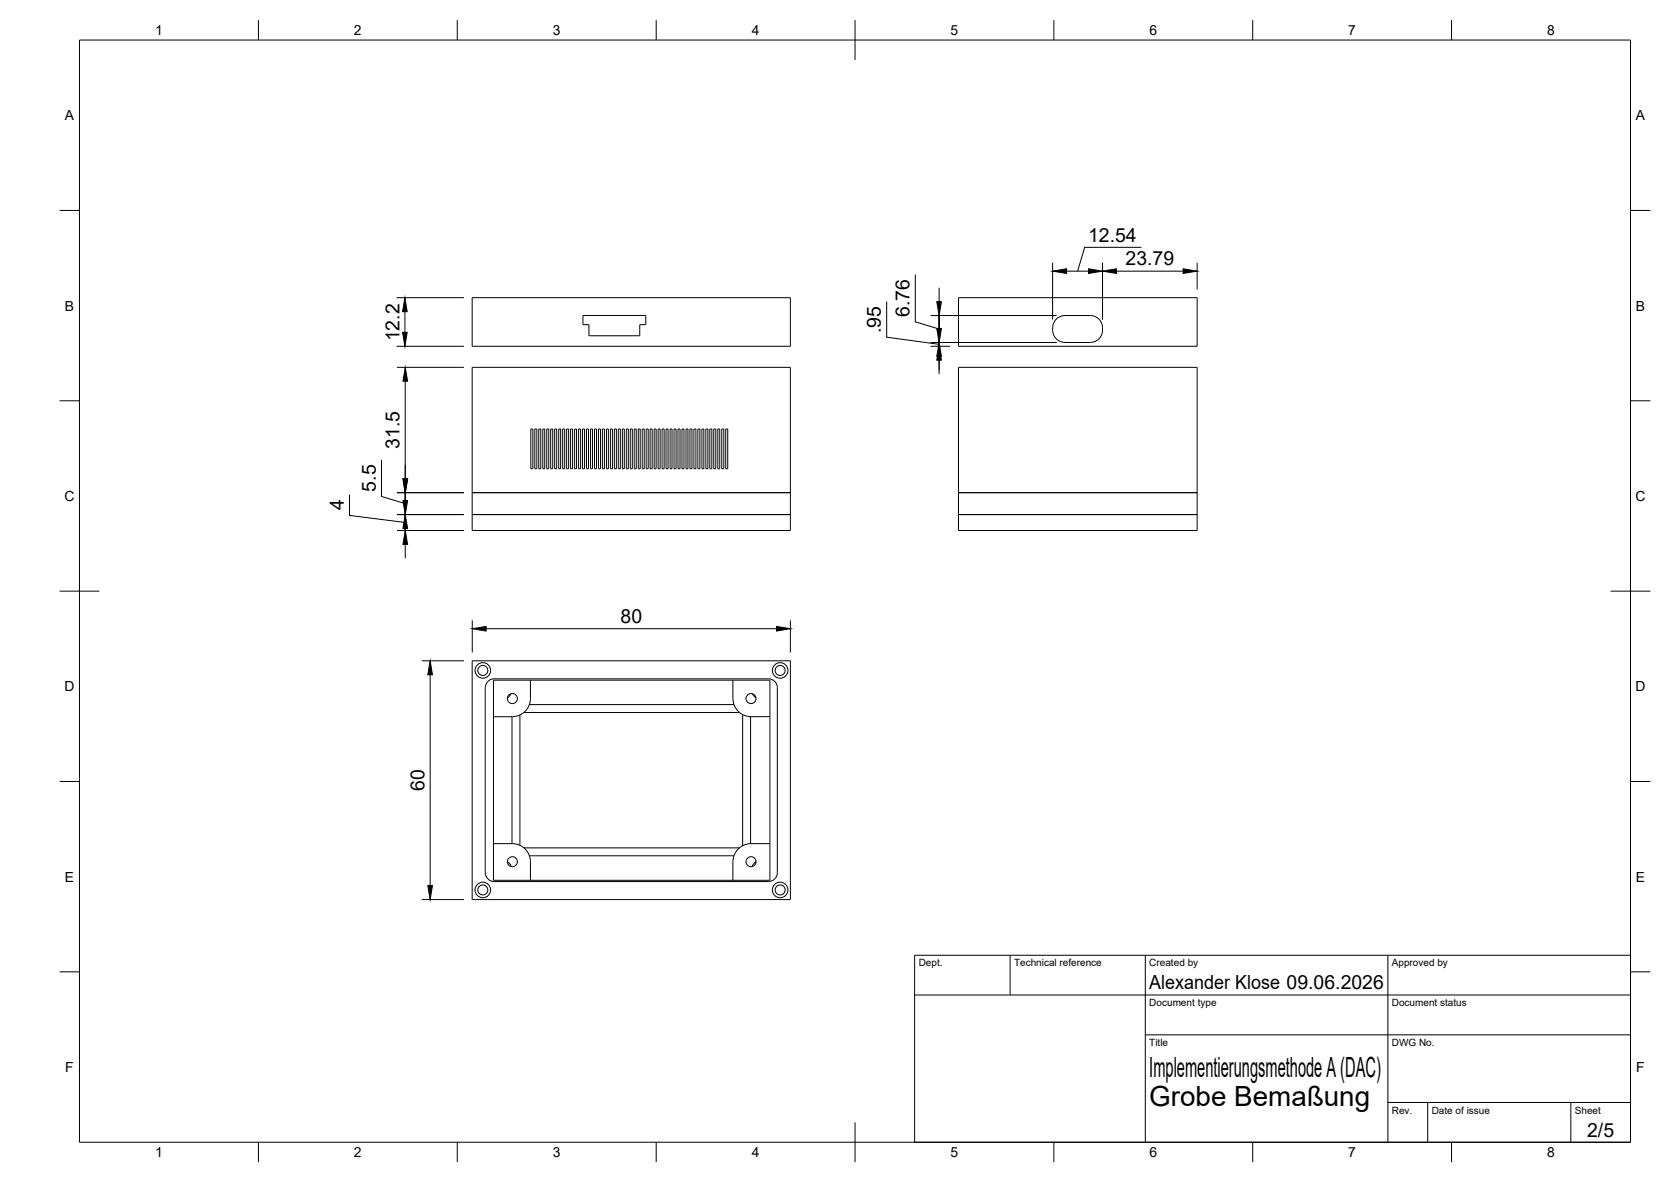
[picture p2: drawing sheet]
<svg xmlns="http://www.w3.org/2000/svg" width="420mm" height="297mm" viewBox="0 0 420 297" stroke-linecap="round" stroke-linejoin="round" font-family="sans-serif">
<!-- layer: Visible -->
<g fill="none" stroke="#000" stroke-width=".25">
<path d="M118.7 74.8h80v12.2h-80zM146.6 79.3h15.8v2.3h-1.5v2.8h-12.8v-2.8h-1.5zM241 74.8h60v12.2h-60zM118.7 92.3h80v41h-80zM241 92.3h60v41h-60zM264.7 82.4v.6M264.7 82.4a3.1 3.1 0 0 1 3.1-3.1h6.3a3.1 3.1 0 0 1 3.1 3.1M277.2 82.4a3.2 3.2 0 0 1-3.1 3.7l-6.3-.1a3.1 3.1 0 0 1-3.1-3M133.5 107.8h.5v10h-.5zM134.5 107.8h.5v10h-.5zM135.5 107.8h.5v10h-.5zM136.5 107.8h.5v10h-.5z"/>
<path d="M137.5 107.8h.5v10h-.5zM138.5 107.8h.5v10h-.5zM139.5 107.8h.5v10h-.5zM140.5 107.8h.5v10h-.5zM141.5 107.8h.5v10h-.5zM142.5 107.8h.5v10h-.5zM143.5 107.8h.5v10h-.5zM144.5 107.8h.5v10h-.5zM145.5 107.8h.5v10h-.5zM146.5 107.8h.5v10h-.5zM147.5 107.8h.5v10h-.5zM148.5 107.8h.5v10h-.5z"/>
<path d="M149.5 107.8h.5v10h-.5zM150.5 107.8h.5v10h-.5zM151.5 107.8h.5v10h-.5zM152.5 107.8h.5v10h-.5zM153.5 107.8h.5v10h-.5zM154.5 107.8h.5v10h-.5zM155.5 107.8h.5v10h-.5zM156.5 107.8h.5v10h-.5zM157.5 107.8h.5v10h-.5zM158.5 107.8h.5v10h-.5zM159.5 107.8h.5v10h-.5zM160.5 107.8h.5v10h-.5z"/>
<path d="M161.5 107.8h.5v10h-.5zM162.5 107.8h.5v10h-.5zM163.5 107.8h.5v10h-.5zM164.5 107.8h.5v10h-.5zM165.5 107.8h.5v10h-.5zM166.5 107.8h.5v10h-.5zM167.5 107.8h.5v10h-.5zM168.5 107.8h.5v10h-.5zM169.5 107.8h.5v10h-.5zM170.5 107.8h.5v10h-.5zM171.5 107.8h.5v10h-.5zM172.5 107.8h.5v10h-.5z"/>
<path d="M173.5 107.8h.5v10h-.5zM174.5 107.8h.5v10h-.5zM175.5 107.8h.5v10h-.5zM176.5 107.8h.5v10h-.5zM177.5 107.8h.5v10h-.5zM178.5 107.8h.5v10h-.5zM179.5 107.8h.5v10h-.5zM180.5 107.8h.5v10h-.5zM181.5 107.8h.5v10h-.5zM182.5 107.8h.5v10h-.5zM118.7 129.3h80M118.7 123.8h80"/>
<path d="M241 129.3h60M241 123.8h60M118.7 166.1h80v60h-80zM122.7 171.2l.9-.5 .6-.1h69.1a2.19 2.19 0 0 1 2.2 2.2v46.5a2.23 2.23 0 0 1-2.2 2.2h-69.1a2.23 2.23 0 0 1-2.2-2.2v-46.5l.1-.6zM124.1 170.9h69.5v50.3h-69.5zM128.5 174.3l-.9 1.1M130.7 179.7v32.7M131.7 179.1h54.2M133.1 177.1h51.4M133.4 170.9v4.7a4.5 4.5 0 0 1-4.6 4.5h-4.7M184.3 170.9v4.7a4.5 4.5 0 0 0 4.5 4.5h4.8M186.7 179.6v32.9"/>
<path d="M189.2 174.3l.9 1.1M128.7 180.1v31.9M188.7 180.1v31.9M124.1 212h4.7a4.5 4.5 0 0 1 4.6 4.6v4.6M127.6 216.5l1 1.3M131.7 213.1h54.2M133.1 215.1h51.4M190.1 216.5l-1 1.3M193.6 212h-4.8a4.5 4.5 0 0 0-4.5 4.6v4.6"/>
<circle cx="121.4" cy="168.5" r="1.96"/>
<circle cx="121.4" cy="168.5" r="1.26"/>
<circle cx="128.8" cy="175.6" r="1.26"/>
<circle cx="188.8" cy="175.6" r="1.26"/>
<circle cx="196.2" cy="168.5" r="1.96"/>
<circle cx="196.2" cy="168.5" r="1.26"/>
<circle cx="128.8" cy="216.6" r="1.26"/>
<circle cx="188.8" cy="216.6" r="1.26"/>
<circle cx="121.4" cy="223.6" r="1.96"/>
<circle cx="121.4" cy="223.6" r="1.26"/>
<circle cx="196.2" cy="223.6" r="1.96"/>
<circle cx="196.2" cy="223.6" r="1.26"/>
</g>
<!-- layer: BORDER -->
<g fill="none" stroke="#000" stroke-width=".25">
<path d="M20 10.1h390v276.9h-390zM65 5.1v5M115 5.1v5M165 5.1v5M215 5.1v10M265 5.1v5M315 5.1v5M365 5.1v5M15 52.9h5M410 52.9h5M15 100.7h5M410 100.7h5"/>
<path d="M15 148.6h10M405 148.6h10M15 196.4h5M410 196.4h5M15 244.2h5M410 244.2h5M65 287v5M115 287v5M165 287v5M215 282.1v9.9M265 287v5M315 287v5"/>
<path d="M365 287v5"/>
</g>
<!-- layer: TITLEBLOCK -->
<path d="M230 240.1h180v46.9h-180zM230 250h180M254 240.1v9.9M288 240.1v46.9M349 240.1v46.9M288 260.1h122M349 277.1h61M359 277.1v9.9M395 277.1v9.9" fill="none" stroke="#000" stroke-width=".25"/>
<!-- layer: FD_Dimensions -->
<g fill="none" stroke="#000" stroke-width=".25">
<path d="M99.7 74.8h16.9M101.8 78.3v5.2M222.9 75.8v8.9l13.2 1.8M230.1 69v11.9l6 1.8M234 79.3h31.7M236.1 72.3v3.5M236.1 79.1v3.5M264.7 66v14.3M268.2 68.1h5.5M277.2 66v14.3M280.7 68.1h16.8M287 62.2h-14.3l-1.7 5.9"/>
<path d="M301 66v6.7M99.7 87h16.9M99.8 92.3h16.8M101.9 95.8v24.5M234 87h4.9M234 86.1h31.7M236.1 87v-.9v.9M236.1 86.1v-6.8v6.8M236.1 89.6v4.4M95.9 115.6v9.2l6 1.8M87.9 124.3v5.2l14 1.8M99.8 133.3h16.8"/>
<path d="M99.8 129.3h16.8M99.8 123.8h16.8M101.9 133.3v-4v4M101.9 129.3v-5.5v5.5M101.9 122.3v3.5M101.9 132.8v3.5M101.9 136.8v3.5M118.7 155.9v8.1M122.2 158h73M198.7 155.9v8.1M106 166.1h10.6M108.2 169.6v53"/>
<path d="M106 226.1h10.6"/>
</g>
<g fill="#000" stroke="#000" stroke-width=".25">
<path d="M101.8 74.8l.6 3.5h-1.2zM235.5 75.8h1.2l-.6 3.5zM264.7 68.1l3.5-.6v1.2zM273.7 67.5l3.5 .6-3.5 .6zM277.2 68.1l3.5-.6v1.2zM297.5 67.5l3.5 .6-3.5 .6zM101.2 83.5h1.2l-.6 3.5zM101.9 92.3l.6 3.5h-1.2zM236.1 87l.6 3.5h-1.2zM235.5 82.6h1.2l-.6 3.5zM236.1 86.1l.6 3.5h-1.2zM101.9 133.3l.6 3.5h-1.2z"/>
<path d="M101.3 125.8h1.2l-.6 3.5zM101.9 129.3l.6 3.5h-1.2zM101.3 120.3h1.2l-.6 3.5zM118.7 158l3.5-.6v1.2zM195.2 157.4l3.5 .6-3.5 .6zM108.2 166.1l.5 3.5h-1.1zM107.6 222.6h1.1l-.5 3.5z"/>
</g>
<g font-size="7">
<text x="289" y="270.6">Implementierungsmethode A (DAC)</text>
<text x="289" y="278.1">Grobe Bemaßung</text>
</g>
<g font-size="4.9">
<text x="273.6" y="60.7">12.54</text>
<text x="283" y="66.7">23.79</text>
<text x="221.5" y="83.8" transform="rotate(-90 221.5 83.8)">.95</text>
<text x="228.7" y="79.7" transform="rotate(-90 228.7 79.7)">6.76</text>
<text x="100.4" y="85.8" transform="rotate(-90 100.4 85.8)">12.2</text>
<text x="100.4" y="112.8" transform="rotate(-90 100.4 112.8)">31.5</text>
<text x="94.5" y="123.6" transform="rotate(-90 94.5 123.6)">5.5</text>
<text x="86.5" y="128.2" transform="rotate(-90 86.5 128.2)">4</text>
<text x="156" y="156.5">80</text>
<text x="106.7" y="198.8" transform="rotate(-90 106.7 198.8)">60</text>
<text x="289" y="248.5">Alexander Klose 09.06.2026</text>
<text x="399.1" y="285.7">2/5</text>
</g>
<g font-size="3.5">
<text x="39" y="8.8">1</text>
<text x="89" y="8.8">2</text>
<text x="139" y="8.8">3</text>
<text x="189" y="8.8">4</text>
<text x="239" y="8.8">5</text>
<text x="289" y="8.8">6</text>
<text x="339" y="8.8">7</text>
<text x="389" y="8.8">8</text>
<text x="16.3" y="30.2">A</text>
<text x="411.3" y="30.2">A</text>
<text x="16.3" y="78">B</text>
<text x="411.3" y="78">B</text>
<text x="16.2" y="125.9">C</text>
<text x="411.2" y="125.9">C</text>
<text x="16.2" y="173.7">D</text>
<text x="411.2" y="173.7">D</text>
<text x="16.3" y="221.6">E</text>
<text x="411.3" y="221.6">E</text>
<text x="16.4" y="269.4">F</text>
<text x="411.4" y="269.4">F</text>
<text x="39" y="290.8">1</text>
<text x="89" y="290.8">2</text>
<text x="139" y="290.8">3</text>
<text x="189" y="290.8">4</text>
<text x="239" y="290.8">5</text>
<text x="289" y="290.8">6</text>
<text x="339" y="290.8">7</text>
<text x="389" y="290.8">8</text>
</g>
<g font-size="2.5">
<text x="231" y="242.9">Dept.</text>
<text x="255" y="242.9">Technical reference</text>
<text x="289" y="242.9">Created by</text>
<text x="350" y="242.9">Approved by</text>
<text x="289" y="252.8">Document type</text>
<text x="350" y="252.8">Document status</text>
<text x="289" y="262.9">Title</text>
<text x="350" y="262.9">DWG No.</text>
<text x="350" y="279.9">Rev.</text>
<text x="360" y="279.9">Date of issue</text>
<text x="396" y="279.9">Sheet</text>
</g>
</svg>
